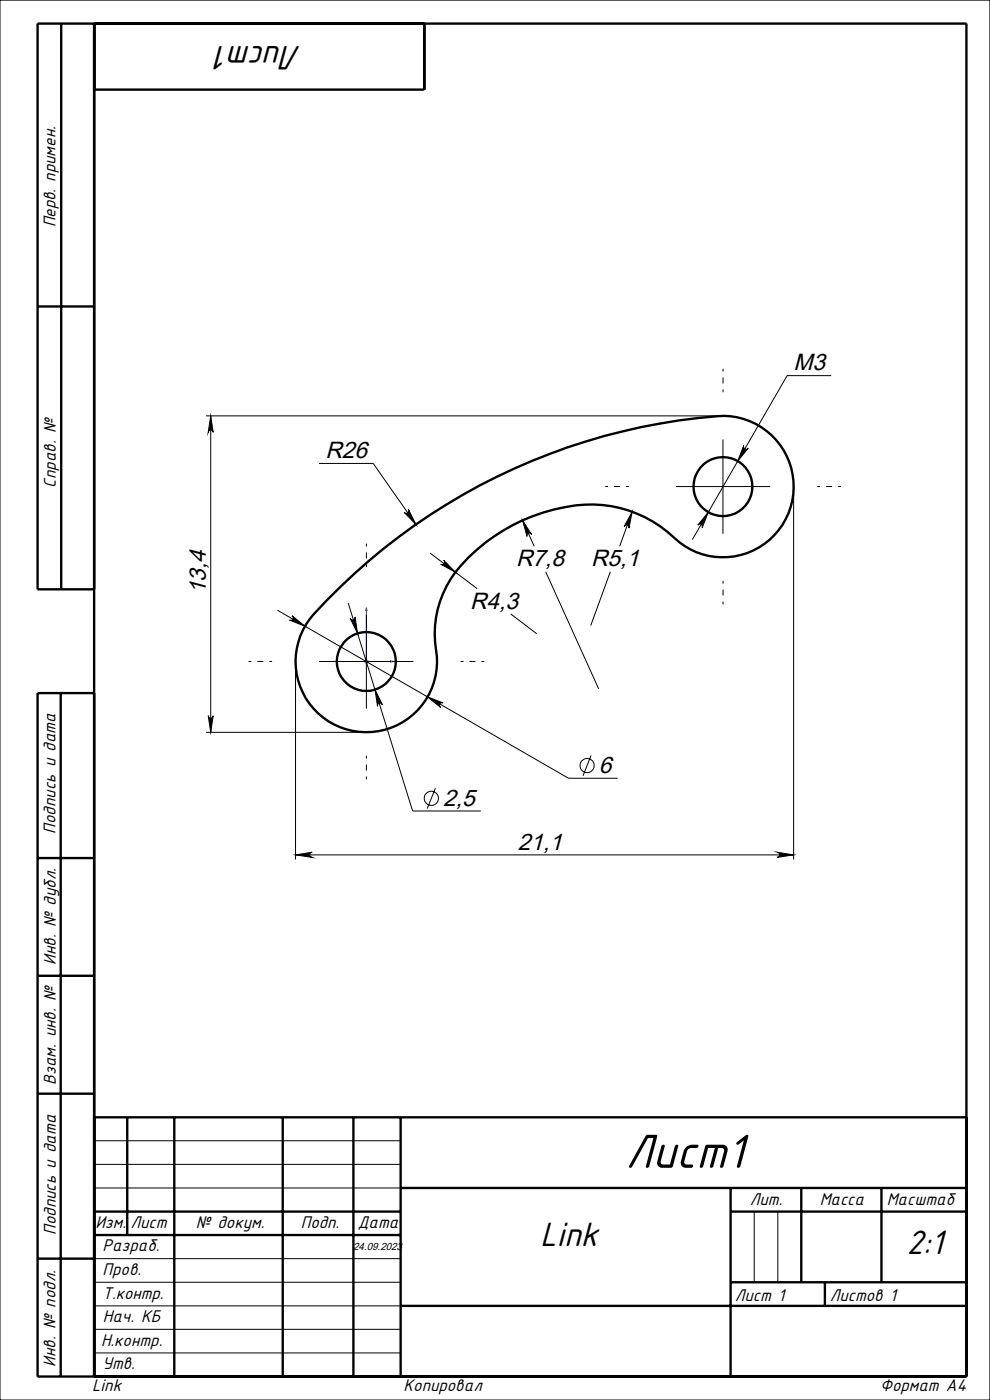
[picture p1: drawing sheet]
<svg xmlns="http://www.w3.org/2000/svg" width="210mm" height="297mm" viewBox="0 0 210 297" stroke-linecap="round" stroke-linejoin="round" font-family="sans-serif">
<g fill="none" stroke="#000" stroke-width=".5">
<path d="M13 5v120M20 5v287M90 5v14h-70M8 65h12M20 125h-12v-120h197v287h-197v-145h12M69.4 127.3a129.7 129.7 0 0 1 84.1-39.1 15 15 0 0 1 13.8 20.7 15 15 0 0 1-24.3 5.2 26.1 26.1 0 0 0-25.5-6 38 38 0 0 0-21.9 14.7 22.1 22.1 0 0 0-2.9 16.5 15 15 0 0 1-19.9 15.2 15 15 0 0 1-6.2-24.3zM12.9 147v145M8 182h12M8 207h12M8 232h12M20 237h185M27 237v25"/>
<path d="M37 237v55M60 237v55M75 237v55M85 237v55M20 257h65M85 252h120M155 257h50M155 252v40M170 252v20M187 252v20M8 267h12M20 262h65"/>
<path d="M85 277h120M155 272h50M175 272v5"/>
<circle cx="153.4" cy="103.2" r="6.2"/>
<circle cx="77.7" cy="140.3" r="6.2"/>
</g>
<g fill="none" stroke="#000" stroke-width=".21">
<path d="M0 0h210v297h-210zM176.3 79.7h-9.3l-20.1 34.8M43.7 88.2h109.7M44.7 88.2l.5 3.5a.53 .53 0 0 0-.5-.5 .53 .53 0 0 0-.5 .5zM44.7 88.2v67.2M67.7 98.3h11.5l9 13M153.4 93.2v20M157.8 94.5a.56 .56 0 0 0 .2 .7 .56 .56 0 0 0 .7-.1l-2.2 2.7zM85.8 108.7a.54 .54 0 0 0 .7 .1 .54 .54 0 0 0 .1-.7l1.6 3.2zM91.2 117.3l10 7.6M94.1 118.8l2.5 2.6-3.1-1.7a.53 .53 0 0 0 .7-.1 .53 .53 0 0 0-.1-.8zM110.8 110.4l1.9 3a.52 .52 0 0 0-.6-.3 .52 .52 0 0 0-.3 .7z"/>
<path d="M110.8 110.4l2.5 5.5M134.1 108.6l-.7 3.4a.54 .54 0 0 0-.3-.6 .54 .54 0 0 0-.7 .3zM134.1 108.6l-2.7 7.3M143.4 103.2h20M150.2 108.7l-1.3 3.2a.53 .53 0 0 0-.2-.7 .53 .53 0 0 0-.7 .2zM168.3 103.3v79M58.9 129.5l61.7 35.6h10.4M61.9 130.6l2.8 2.3-3.3-1.4a.53 .53 0 0 0 .7-.2 .53 .53 0 0 0-.2-.7zM73.9 127.9l13.6 44.1h14.5M74.3 131.2a.54 .54 0 0 0 .7 .3 .54 .54 0 0 0 .3-.6l.5 3.5zM77.7 130.3v20.1M108.3 130.2l5.5 4.2"/>
<path d="M115.7 121.3l11.3 24.9M129.5 121.3l-4.2 11.4M43.7 155.4h34M44.2 151.8a.53 .53 0 0 0 .5 .6 .53 .53 0 0 0 .5-.6l-.5 3.6zM62.7 140.4v41.9M67.7 140.3h20M79.6 146.3l1.5 3.2a.54 .54 0 0 0-.7-.3 .54 .54 0 0 0-.3 .6zM90.7 147.8l3.3 1.3a.55 .55 0 0 0-.7 .2 .55 .55 0 0 0 .2 .8zM92.4 167.2l-1.8 4.3M125.4 160.3l-1.7 4.3M62.7 181.4l3.5-.6a.55 .55 0 0 0-.5 .5 .55 .55 0 0 0 .5 .6zM62.7 181.4h105.6"/>
<path d="M164.9 180.8l3.4 .6-3.4 .5a.55 .55 0 0 0 .5-.6 .55 .55 0 0 0-.5-.5zM20 252h65M20 247h65M20 242h65M160 257v15M165 257v15M20 277h65M20 272h65M20 267h65M20 287h65M20 282h65"/>
<circle cx="91.5" cy="169.4" r="1.51"/>
<circle cx="124.5" cy="162.4" r="1.51"/>
</g>
<path d="M77.7 128.9l.2 .6h-.3zM77.7 139.9v.1zM77.7 128.9v11.4h5.7M77.9 140.3h.1M82.8 140.2l.6 .1-.6 .2z" fill="none" stroke="#00f" stroke-width=".21"/>
<path d="M77.4 140l.7 .7M77.7 139.8v1.1M78.1 140l-.7 .7M77.2 140.3h1" fill="none" stroke="#808080" stroke-width=".21"/>
<path d="M153.4 83.2v-5M133.4 103.2h-5M173.4 103.2h5M77.7 120.3v-5M153.4 123.2v5M57.7 140.3h-5M97.7 140.3h5M77.7 160.3v5" fill="none" stroke="#000" stroke-width=".21" stroke-dasharray="15.2 1.3 1.3 1.3" stroke-dashoffset="14.6" stroke-linecap="butt"/>
<g fill="#00f">
<path d="M77.7 139.9v.1z"/>
<path d="M82.8 140.2l.6 .1-.6 .2zM77.7 128.9l.2 .6h-.3z"/>
</g>
<g fill="#000">
<path d="M85.8 108.7a.54 .54 0 0 0 .7 .1 .54 .54 0 0 0 .1-.7l1.6 3.2z"/>
<path d="M44.7 88.2l.5 3.5a.53 .53 0 0 0-.5-.5 .53 .53 0 0 0-.5 .5zM44.2 151.8a.53 .53 0 0 0 .5 .6 .53 .53 0 0 0 .5-.6l-.5 3.6z"/>
<path d="M62.7 181.4l3.5-.6a.55 .55 0 0 0-.5 .5 .55 .55 0 0 0 .5 .6zM164.9 180.8l3.4 .6-3.4 .5a.55 .55 0 0 0 .5-.6 .55 .55 0 0 0-.5-.5zM150.2 108.7l-2.2 2.7a.53 .53 0 0 1 .7-.2 .53 .53 0 0 1 .2 .7zM157.8 94.5l-1.3 3.3 2.2-2.7a.55 .55 0 0 1-.7 .1 .55 .55 0 0 1-.2-.7zM61.9 130.6a.53 .53 0 0 1 .2 .7 .53 .53 0 0 1-.7 .2l3.3 1.4zM90.7 147.8l2.8 2.3a.55 .55 0 0 1-.2-.8 .55 .55 0 0 1 .7-.2zM94.1 118.8a.53 .53 0 0 1 .1 .8 .53 .53 0 0 1-.7 .1l3.1 1.7zM134.1 108.6l-1.7 3.1a.54 .54 0 0 1 .7-.3 .54 .54 0 0 1 .3 .6zM110.8 110.4l1 3.4a.52 .52 0 0 1 .3-.7 .52 .52 0 0 1 .6 .3zM74.3 131.2l1.5 3.2-.5-3.5a.54 .54 0 0 1-.3 .6 .54 .54 0 0 1-.7-.3zM79.6 146.3l.5 3.5a.54 .54 0 0 1 .3-.6 .54 .54 0 0 1 .7 .3z"/>
</g>
<text font-size="11.2" x="132.6" y="247.7">Лист1</text>
<g font-size="8">
<text x="64" y="9.7" transform="rotate(-180 64 9.7)">Лист1</text>
<text x="114.5" y="264.3">Link</text>
<text x="192.3" y="266.1">2:1</text>
</g>
<g font-size="5">
<text x="168.3" y="78.6">М3</text>
<text x="69" y="97.2">R26</text>
<text x="109.5" y="120.2">R7,8</text>
<text x="125.4" y="120.2">R5,1</text>
<text x="43.6" y="126.1" transform="rotate(-90 43.6 126.1)">13,4</text>
<text x="99.7" y="129.2">R4,3</text>
<text x="127" y="164">6</text>
<text x="94" y="170.9">2,5</text>
<text x="109.9" y="180.2">21,1</text>
</g>
<g font-size="4">
<text x="11.8" y="48.3" transform="rotate(-90 11.8 48.3)">Перв. примен.</text>
<text x="11.9" y="103.4" transform="rotate(-90 11.9 103.4)">Справ. №</text>
<text x="11.7" y="176.8" transform="rotate(-90 11.7 176.8)">Подпись и дата</text>
<text x="11.8" y="204.7" transform="rotate(-90 11.8 204.7)">Инв. № дубл.</text>
<text x="11.9" y="230.1" transform="rotate(-90 11.9 230.1)">Взам. инв. №</text>
<text x="159.1" y="255.6">Лит.</text>
<text x="173.9" y="255.6">Масса</text>
<text x="188.1" y="255.6">Масштаб</text>
<text x="11.8" y="262" transform="rotate(-90 11.8 262)">Подпись и дата</text>
<text x="20.2" y="260.4">Изм.</text>
<text x="27.7" y="260.5">Лист</text>
<text x="41.5" y="260.5">№ докум.</text>
<text x="63.8" y="260.5">Подп.</text>
<text x="75.9" y="260.5">Дата</text>
<text x="21.7" y="265.5">Разраб.</text>
<text x="21.8" y="270.5">Пров.</text>
<text x="21.8" y="275.5">Т.контр.</text>
<text x="155.9" y="275.9">Лист 1</text>
<text x="176" y="276">Листов 1</text>
<text x="21.8" y="280.4">Нач. КБ</text>
<text x="21.4" y="285.6">Н.контр.</text>
<text x="11.8" y="289.9" transform="rotate(-90 11.8 289.9)">Инв. № подл.</text>
<text x="21.8" y="290.4">Утв.</text>
<text x="19.6" y="295.1">Link</text>
<text x="85.6" y="295.2">Копировал</text>
<text x="186.7" y="295.2">Формат А4</text>
</g>
<text font-size="2.2" x="74.9" y="265.1">24.09.2023</text>
</svg>
